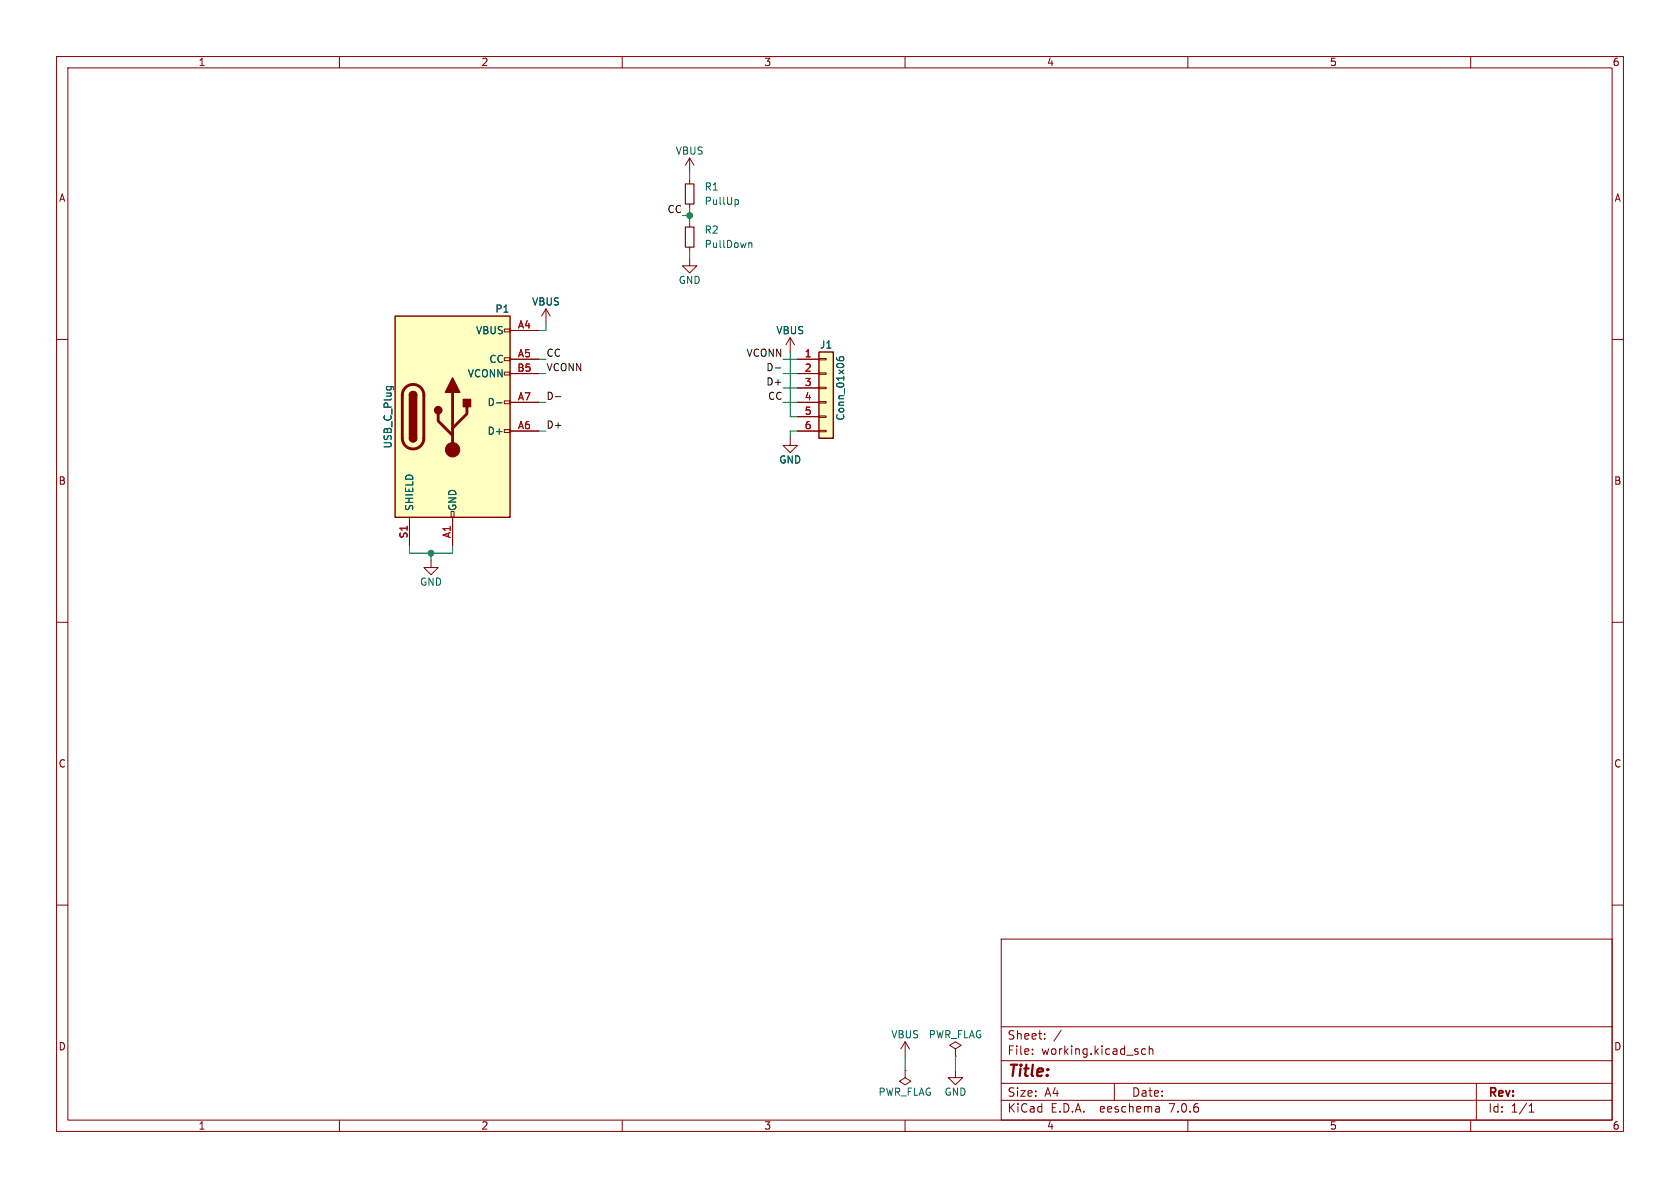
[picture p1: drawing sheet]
<svg xmlns="http://www.w3.org/2000/svg" width="297mm" height="210mm" viewBox="0 0 297 210" stroke-linecap="round" stroke-linejoin="round" font-family="sans-serif">
<g fill="none" stroke="#840000" stroke-width=".18">
<path d="M10 10h277v190h-277zM12 12h273v186h-273zM60 10v2M110 10v2M160 10v2M210 10v2M260 10v2M121.9 27.9l-.7 1.3M121.9 27.9v2.6M121.9 31.8v.7M121.9 36.1v.7M121.9 39.4v.7"/>
<path d="M121.9 27.9l.8 1.3M10 60h2M89.2 58.2h1v.5h-1zM90.2 58.4h5M96.5 54.6l-.7 1.3M96.5 54.6v2.6M96.5 54.6l.8 1.3M121.9 45.7v1.3h1.3l-1.3 1.3-1.3-1.3h1.3M121.9 43.7v.8M139.7 59.7l-.8 1.3M139.7 59.7v2.5M139.7 59.7l.8 1.3"/>
<path d="M285 60h2M89.2 75.9h1v.6h-1zM89.2 70.9h1v.5h-1zM89.2 65.8h1v.5h-1zM89.2 63.2h1v.6h-1zM90.2 63.5h5M90.2 76.2h5M90.2 71.1h5M90.2 66h5M139.7 77.5v1.2h1.3l-1.3 1.3-1.3-1.3h1.3M141 63.5h3.8M141 76.2h3.8"/>
<path d="M141 71.1h3.8M141 66h3.8M141 68.6h3.8M141 73.7h3.8M144.8 76.1h1.2v.2h-1.2zM144.8 73.5h1.2v.3h-1.2zM144.8 71h1.2v.2h-1.2zM144.8 68.5h1.2v.2h-1.2zM144.8 65.9h1.2v.3h-1.2zM144.8 63.4h1.2v.2h-1.2zM72.4 91.4v5.1M76.2 99.1v1.2h1.3l-1.3 1.3-1.3-1.3h1.3"/>
<path d="M79.8 90.4h.5v1h-.5zM80 91.4v5.1M10 110h2M285 110h2M10 160h2M285 160h2M177 166h108v32h-108zM60 198v2M110 198v2M160 198v2M160 189.2v1.3l1 .6-1 .7-1-.7 1-.6M160 189.2h.1"/>
<path d="M160 184.2l-.7 1.2M160 184.2v2.5M160 184.2l.8 1.2M168.9 189.2v1.3h1.3l-1.3 1.3-1.3-1.3h1.3M168.9 185.4l1-.6-1-.6-1 .6 1 .6v1.3M168.9 186.7h.1M177 194.5h108M177 191.5h108M177 187.5h108M177 181.5h108M182.5 186.3v.1M182.5 185.5v.1"/>
<path d="M184.7 183.6v.1M184.7 182.8v.1M187.6 182.1l-1.3 2M197 191.5v3M202.5 185.5l-.4-.1-.3 .3v.4l.2 .2h.5M203.2 185.5l.2-.1 .3 .1 .1 .9M203.2 184.9v1.5M204.9 195.7l.1 .9M205 196.5l-.2 .1M205 196h-.2M210 198v2M260 198v2"/>
<path d="M261 191.5v6.5M270.3 196.6h.9M270.3 195.5l.4-.4v1.5"/>
</g>
<path d="M121.2 32.5h1.5v3.6h-1.5zM121.2 40.1h1.5v3.6h-1.5z" fill="none" stroke="#840000" stroke-width=".2"/>
<path d="M130.1 35.3l.3 .1 .2 .1-.1 .5-.4 .1M132.4 43h.5v.8M68.3 68.3h1l.2 .2M68.4 68.3l-.1 .2M69.1 68.3l.1 .2M87.8 71.2h1M147.9 63.2l.1 .3a.86 .86 0 0 0 1.2 0l-.2-.4-.4-.1-.2 .3v.4l.2 .1" fill="none" stroke="#006464" stroke-width=".18"/>
<g fill="#ffffc2" stroke="#ffffc2" stroke-width=".18">
<path d="M69.8 55.9h20.4v35.5h-20.4z"/>
<path d="M144.8 62.2h2.5v15.3h-2.5z"/>
</g>
<path d="M69.8 55.9h20.4v35.5h-20.4zM72.4 77.5a.64 .64 0 0 0 .6 .6 .64 .64 0 0 0 .7-.6M72.4 69.9a.64 .64 0 0 1 .6-.7 .64 .64 0 0 1 .7 .7M144.8 62.2h2.5v15.3h-2.5z" fill="none" stroke="#840000" stroke-width=".25"/>
<path d="M71.7 68.5a1.9 1.9 0 0 1 2.1-.4 1.9 1.9 0 0 1 1.1 1.8v7.6a1.91 1.91 0 0 1-1.9 1.9 1.91 1.91 0 0 1-1.9-1.9v-7.8l.2-.7zM77.5 73.2v1.2l2.5 2.6M80 69.3v10.2M82.5 71.9v1.3l-2.5 2.5" fill="none" stroke="#840000" stroke-width=".51"/>
<g fill="#840000" stroke="#840000" stroke-width=".25">
<path d="M72.4 77.5h1.3a.64 .64 0 0 1-.7 .6 .64 .64 0 0 1-.6-.6z"/>
<path d="M72.4 69.9h1.3v7.6h-1.3z"/>
<path d="M72.6 69.4a.64 .64 0 0 1 .7-.1 .64 .64 0 0 1 .4 .6h-1.3z"/>
<path d="M80 66.8l1.3 2.5h-2.6z"/>
<path d="M81.9 70.6h1.3v1.3h-1.3z"/>
<circle cx="77.5" cy="72.5" r=".63"/>
</g>
<circle cx="80" cy="79.5" r="1.27" fill="#840000" stroke="#840000" stroke-width=".18"/>
<path d="M98.2 70.1h1M137.1 65h.9" fill="none" stroke="#0f0f0f" stroke-width=".18"/>
<g fill="none" stroke="#009600" stroke-width=".18">
<path d="M120.6 38.1h1.3M121.9 30.5v1.3M121.9 36.8v2.6M96.5 57.2v1.2h-1.3M121.9 44.5v1.2M95.2 71.1h1.3M95.2 76.2h1.3M95.2 63.5h1.3M95.2 66h1.3M138.4 71.1h2.6M138.4 63.5h2.6M138.4 68.6h2.6"/>
<path d="M138.4 66h2.6M139.7 62.2v11.5h1.3M141 76.2h-1.3v1.3M72.4 96.5v1.3h7.6v-1.3M76.2 97.8v1.3M160 186.7v2.5M168.9 186.7v2.5"/>
</g>
<g fill="#009600" stroke="#009600" stroke-width=".18">
<circle cx="121.9" cy="38.1" r=".51"/>
<circle cx="76.2" cy="97.8" r=".51"/>
</g>
<text font-size="2.8" fill="#840000" x="178" y="190.9">Title:</text>
<g font-size="2.1" fill="#840000">
<text x="178" y="184">Sheet:</text>
<text x="178" y="186.7">File:</text>
<text x="184.1" y="186.7">working.kicad_sch</text>
<text x="178" y="196.9">KiCad</text>
<text x="178" y="194.1">Size:</text>
<text x="184.7" y="194.1">A4</text>
<text x="185.7" y="196.9">E.D.A.</text>
<text x="194.6" y="196.9">eeschema</text>
<text x="200" y="194.1">Date:</text>
<text x="207" y="196.9">7.0.6</text>
<text x="263" y="194.3">Rev:</text>
<text x="263" y="196.9">Id:</text>
<text x="267.1" y="196.9">1/1</text>
</g>
<g font-size="1.8" fill="#840000">
<text x="35" y="11.9">1</text>
<text x="85" y="11.9">2</text>
<text x="135" y="11.9">3</text>
<text x="185" y="11.9">4</text>
<text x="235" y="11.9">5</text>
<text x="285" y="11.9">6</text>
<text x="10.3" y="35.9">A</text>
<text x="285.3" y="35.9">A</text>
<text x="10.3" y="85.9">B</text>
<text x="285.3" y="85.9">B</text>
<text x="10.3" y="135.9">C</text>
<text x="285.3" y="135.9">C</text>
<text x="10.3" y="185.9">D</text>
<text x="285.3" y="185.9">D</text>
<text x="35" y="199.9">1</text>
<text x="85" y="199.9">2</text>
<text x="135" y="199.9">3</text>
<text x="185" y="199.9">4</text>
<text x="235" y="199.9">5</text>
<text x="285" y="199.9">6</text>
</g>
<g font-size="1.8" fill="#006464">
<text x="119.4" y="27.5">VBUS</text>
<text x="124.5" y="33.9">R1</text>
<text x="124.5" y="36.4">PullUp</text>
<text x="124.5" y="41.5">R2</text>
<text x="124.5" y="44">PullDown</text>
<text x="119.9" y="50.4">GND</text>
<text x="84.1" y="59.3">VBUS</text>
<text x="87.5" y="55.5">P1</text>
<text x="94" y="54.2">VBUS</text>
<text x="137.1" y="59.3">VBUS</text>
<text x="86.4" y="64.4">CC</text>
<text x="144.9" y="61.8">J1</text>
<text x="82.6" y="66.9">VCONN</text>
<text x="86.1" y="72">D-</text>
<text x="86.1" y="77.1">D+</text>
<text x="149.5" y="74.5" transform="rotate(-90 149.5 74.5)">Conn_01x06</text>
<text x="69.4" y="79.4" transform="rotate(-90 69.4 79.4)">USB_C_Plug</text>
<text x="137.7" y="82.1">GND</text>
<text x="73.3" y="90.4" transform="rotate(-90 73.3 90.4)">SHIELD</text>
<text x="80.9" y="90.4" transform="rotate(-90 80.9 90.4)">GND</text>
<text x="74.2" y="103.7">GND</text>
<text x="157.5" y="183.7">VBUS</text>
<text x="164.1" y="183.7">PWR_FLAG</text>
<text x="155.2" y="193.9">PWR_FLAG</text>
<text x="166.9" y="193.9">GND</text>
</g>
<g font-size="1.8" fill="#0f0f0f">
<text x="117.9" y="37.8">CC</text>
<text x="96.5" y="65.7">VCONN</text>
<text x="96.5" y="63.2">CC</text>
<text x="131.9" y="63.2">VCONN</text>
<text x="135.4" y="65.7">D-</text>
<text x="96.5" y="70.8">D-</text>
<text x="135.4" y="68.2">D+</text>
<text x="135.7" y="70.8">CC</text>
<text x="96.5" y="75.9">D+</text>
</g>
<g font-size="1.8" fill="#a90000">
<text x="91.5" y="58.2">A4</text>
<text x="91.4" y="65.8">B5</text>
<text x="91.5" y="63.2">A5</text>
<text x="142.2" y="63.2">1</text>
<text x="142.2" y="65.8">2</text>
<text x="91.5" y="70.9">A7</text>
<text x="142.2" y="68.3">3</text>
<text x="142.2" y="70.9">4</text>
<text x="91.5" y="75.9">A6</text>
<text x="142.2" y="73.4">5</text>
<text x="142.2" y="75.9">6</text>
<text x="72.1" y="95.3" transform="rotate(-90 72.1 95.3)">S1</text>
<text x="79.8" y="95.2" transform="rotate(-90 79.8 95.2)">A1</text>
</g>
</svg>
